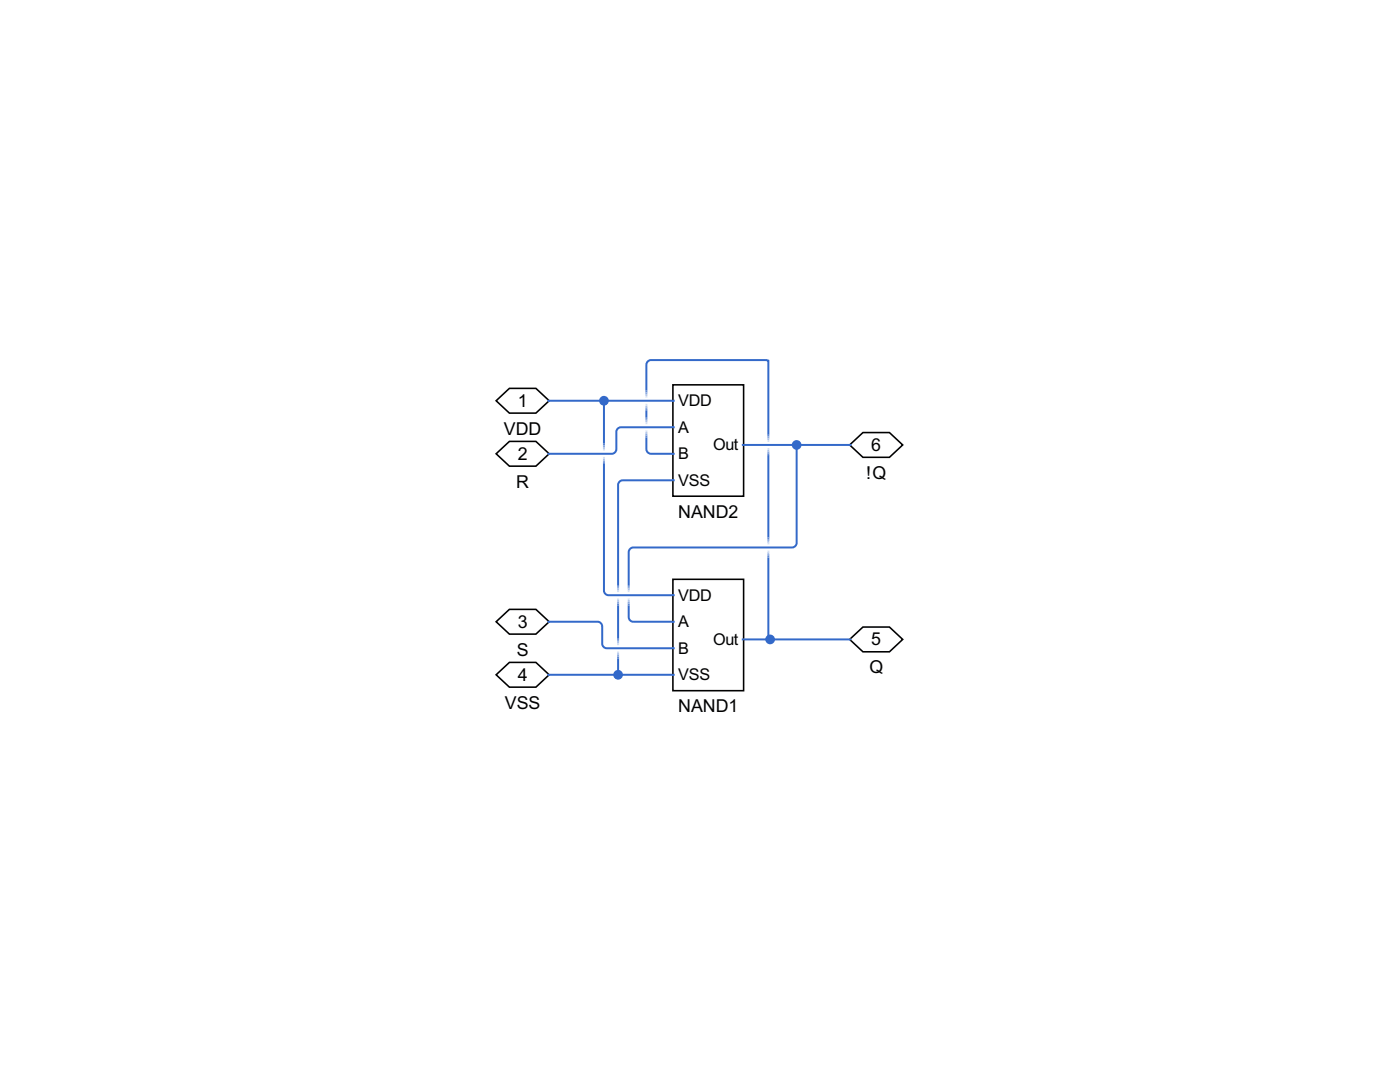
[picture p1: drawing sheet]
<svg xmlns="http://www.w3.org/2000/svg" width="279mm" height="216mm" viewBox="0 0 279 216" stroke-linecap="round" stroke-linejoin="round" font-family="sans-serif">
<path d="M134.3 115.6h14.1v22.2h-14.1z" fill="none" stroke="#000" stroke-width=".31"/>
<path d="M134.3 76.8h14.1v22.2h-14.1z" fill="#fff"/>
<path d="M134.3 76.8h14.1v22.2h-14.1z" fill="none" stroke="#000" stroke-width=".31"/>
<path d="M99 80l2.7-2.5h5.3l2.6 2.5-2.6 2.4h-5.3z" fill="#fff"/>
<path d="M99 80l2.7-2.5h5.3l2.6 2.5-2.6 2.4h-5.3z" fill="none" stroke="#000" stroke-width=".31"/>
<path d="M99 90.5l2.7-2.4h5.3l2.6 2.4-2.6 2.5h-5.3z" fill="#fff"/>
<path d="M99 90.5l2.7-2.4h5.3l2.6 2.4-2.6 2.5h-5.3z" fill="none" stroke="#000" stroke-width=".31"/>
<path d="M99 124.1l2.7-2.5h5.3l2.6 2.5-2.6 2.4h-5.3z" fill="#fff"/>
<path d="M99 124.1l2.7-2.5h5.3l2.6 2.5-2.6 2.4h-5.3z" fill="none" stroke="#000" stroke-width=".31"/>
<path d="M99 134.6l2.7-2.4h5.3l2.6 2.4-2.6 2.5h-5.3z" fill="#fff"/>
<path d="M99 134.6l2.7-2.4h5.3l2.6 2.4-2.6 2.5h-5.3z" fill="none" stroke="#000" stroke-width=".31"/>
<path d="M169.6 88.8l2.6-2.5h5.3l2.7 2.5-2.7 2.5h-5.3z" fill="#fff"/>
<path d="M169.6 88.8l2.6-2.5h5.3l2.7 2.5-2.7 2.5h-5.3z" fill="none" stroke="#000" stroke-width=".31"/>
<path d="M169.6 127.6l2.6-2.5h5.3l2.7 2.5-2.7 2.5h-5.3z" fill="#fff"/>
<path d="M169.6 127.6l2.6-2.5h5.3l2.7 2.5-2.7 2.5h-5.3z" fill="none" stroke="#000" stroke-width=".31"/>
<path d="M134.6 95.8h-10.4a.95 .95 0 0 0-.8 .9v20M109.2 134.6h25.4M123.4 120.8v6.5M123.4 131.4v3.2" fill="none" stroke="#3369c9" stroke-width=".4"/>
<path d="M123.4 116.7v.4M123.4 120.4v.4M123.4 127.3v.4M123.4 131v.4" fill="none" stroke="#5c87d4" stroke-width=".4"/>
<path d="M123.4 117.1v.3M123.4 120.1v.3M123.4 127.7v.3M123.4 130.7v.3" fill="none" stroke="#85a5df" stroke-width=".4"/>
<path d="M123.4 117.4v.4M123.4 119.7v.4M123.4 128v.4M123.4 130.3v.4" fill="none" stroke="#adc3e9" stroke-width=".4"/>
<path d="M123.4 117.8v.4M123.4 119.4v.3M123.4 128.4v.3M123.4 130v.3" fill="none" stroke="#d6e1f4" stroke-width=".4"/>
<circle cx="123.4" cy="134.6" r=".97" fill="#3369c9"/>
<path d="M148.1 88.8h21.8M159 88.8v19.6a.95 .95 0 0 1-.9 .8h-31.7a.95 .95 0 0 0-.9 .9v6.6M125.5 120.8v2.4a.95 .95 0 0 0 .9 .9h8.2" fill="none" stroke="#3369c9" stroke-width=".4"/>
<path d="M125.5 116.7v.4M125.5 120.4v.4" fill="none" stroke="#5c87d4" stroke-width=".4"/>
<path d="M125.5 117.1v.3M125.5 120.1v.3" fill="none" stroke="#85a5df" stroke-width=".4"/>
<path d="M125.5 117.4v.4M125.5 119.7v.4" fill="none" stroke="#adc3e9" stroke-width=".4"/>
<path d="M125.5 117.8v.4M125.5 119.4v.3" fill="none" stroke="#d6e1f4" stroke-width=".4"/>
<circle cx="159" cy="88.8" r=".97" fill="#3369c9"/>
<path d="M109.2 80h25.4M120.5 80v8.5M120.5 92.6v25.3a.95 .95 0 0 0 .9 .9h13.2" fill="none" stroke="#3369c9" stroke-width=".4"/>
<path d="M120.5 88.5v.4M120.5 92.2v.4" fill="none" stroke="#5c87d4" stroke-width=".4"/>
<path d="M120.5 88.9v.3M120.5 91.9v.3" fill="none" stroke="#85a5df" stroke-width=".4"/>
<path d="M120.5 89.2v.4M120.5 91.5v.4" fill="none" stroke="#adc3e9" stroke-width=".4"/>
<path d="M120.5 89.6v.3M120.5 91.2v.3" fill="none" stroke="#d6e1f4" stroke-width=".4"/>
<circle cx="120.5" cy="80" r=".97" fill="#3369c9"/>
<path d="M129 77.9v-5.2a.95 .95 0 0 1 .9-.8h22.6l.8 .1v14.8M129 87.3v2.4a.95 .95 0 0 0 .9 .8h4.7M129 82v1.2M153.3 90.8v16.4M153.3 111.3v16.1l.4 .2M148.1 127.6h21.8" fill="none" stroke="#3369c9" stroke-width=".4"/>
<path d="M129 77.9v.4M129 81.6v.4M129 83.2v.4M129 86.9v.4M153.3 86.8v.3M153.3 90.5v.3M153.3 107.2v.4M153.3 110.9v.4" fill="none" stroke="#5c87d4" stroke-width=".4"/>
<path d="M129 78.3v.3M129 81.3v.3M129 83.6v.3M129 86.6v.3M153.3 87.1v.4M153.3 90.1v.4M153.3 107.6v.3M153.3 110.6v.3" fill="none" stroke="#85a5df" stroke-width=".4"/>
<path d="M129 78.6v.4M129 80.9v.4M129 83.9v.4M129 86.2v.4M153.3 87.5v.3M153.3 89.8v.3M153.3 107.9v.4M153.3 110.2v.4" fill="none" stroke="#adc3e9" stroke-width=".4"/>
<path d="M129 79v.3M129 80.6v.3M129 84.3v.3M129 85.9v.3M153.3 87.8v.4M153.3 89.4v.4M153.3 108.3v.3M153.3 109.9v.3" fill="none" stroke="#d6e1f4" stroke-width=".4"/>
<circle cx="153.7" cy="127.6" r=".97" fill="#3369c9"/>
<path d="M134.6 85.3h-10.7a.95 .95 0 0 0-.9 .8v3.6a.95 .95 0 0 1-.9 .8h-12.9M109.2 124.1h10.1a.95 .95 0 0 1 .9 .8v3.6a.95 .95 0 0 0 .9 .9h13.5" fill="none" stroke="#3369c9" stroke-width=".4"/>
<g font-size="4">
<text x="103.3" y="81.2">1</text>
<text x="100.6" y="86.8">VDD</text>
<text x="173.9" y="90">6</text>
<text x="103.3" y="91.7">2</text>
<text x="172.9" y="95.6">!Q</text>
<text x="103" y="97.3">R</text>
<text x="135.4" y="103.3">NAND2</text>
<text x="103.3" y="125.3">3</text>
<text x="103.1" y="130.9">S</text>
<text x="173.9" y="128.8">5</text>
<text x="103.3" y="135.8">4</text>
<text x="173.5" y="134.4">Q</text>
<text x="100.7" y="141.4">VSS</text>
<text x="135.4" y="142.1">NAND1</text>
</g>
<g font-size="3.6">
<text x="135.4" y="81.1">VDD</text>
<text x="135.4" y="86.4">A</text>
<text x="142.3" y="89.9">Out</text>
<text x="135.4" y="91.6">B</text>
<text x="135.4" y="96.9">VSS</text>
<text x="135.4" y="119.9">VDD</text>
<text x="135.4" y="125.2">A</text>
<text x="135.4" y="130.5">B</text>
<text x="142.3" y="128.7">Out</text>
<text x="135.4" y="135.7">VSS</text>
</g>
</svg>
